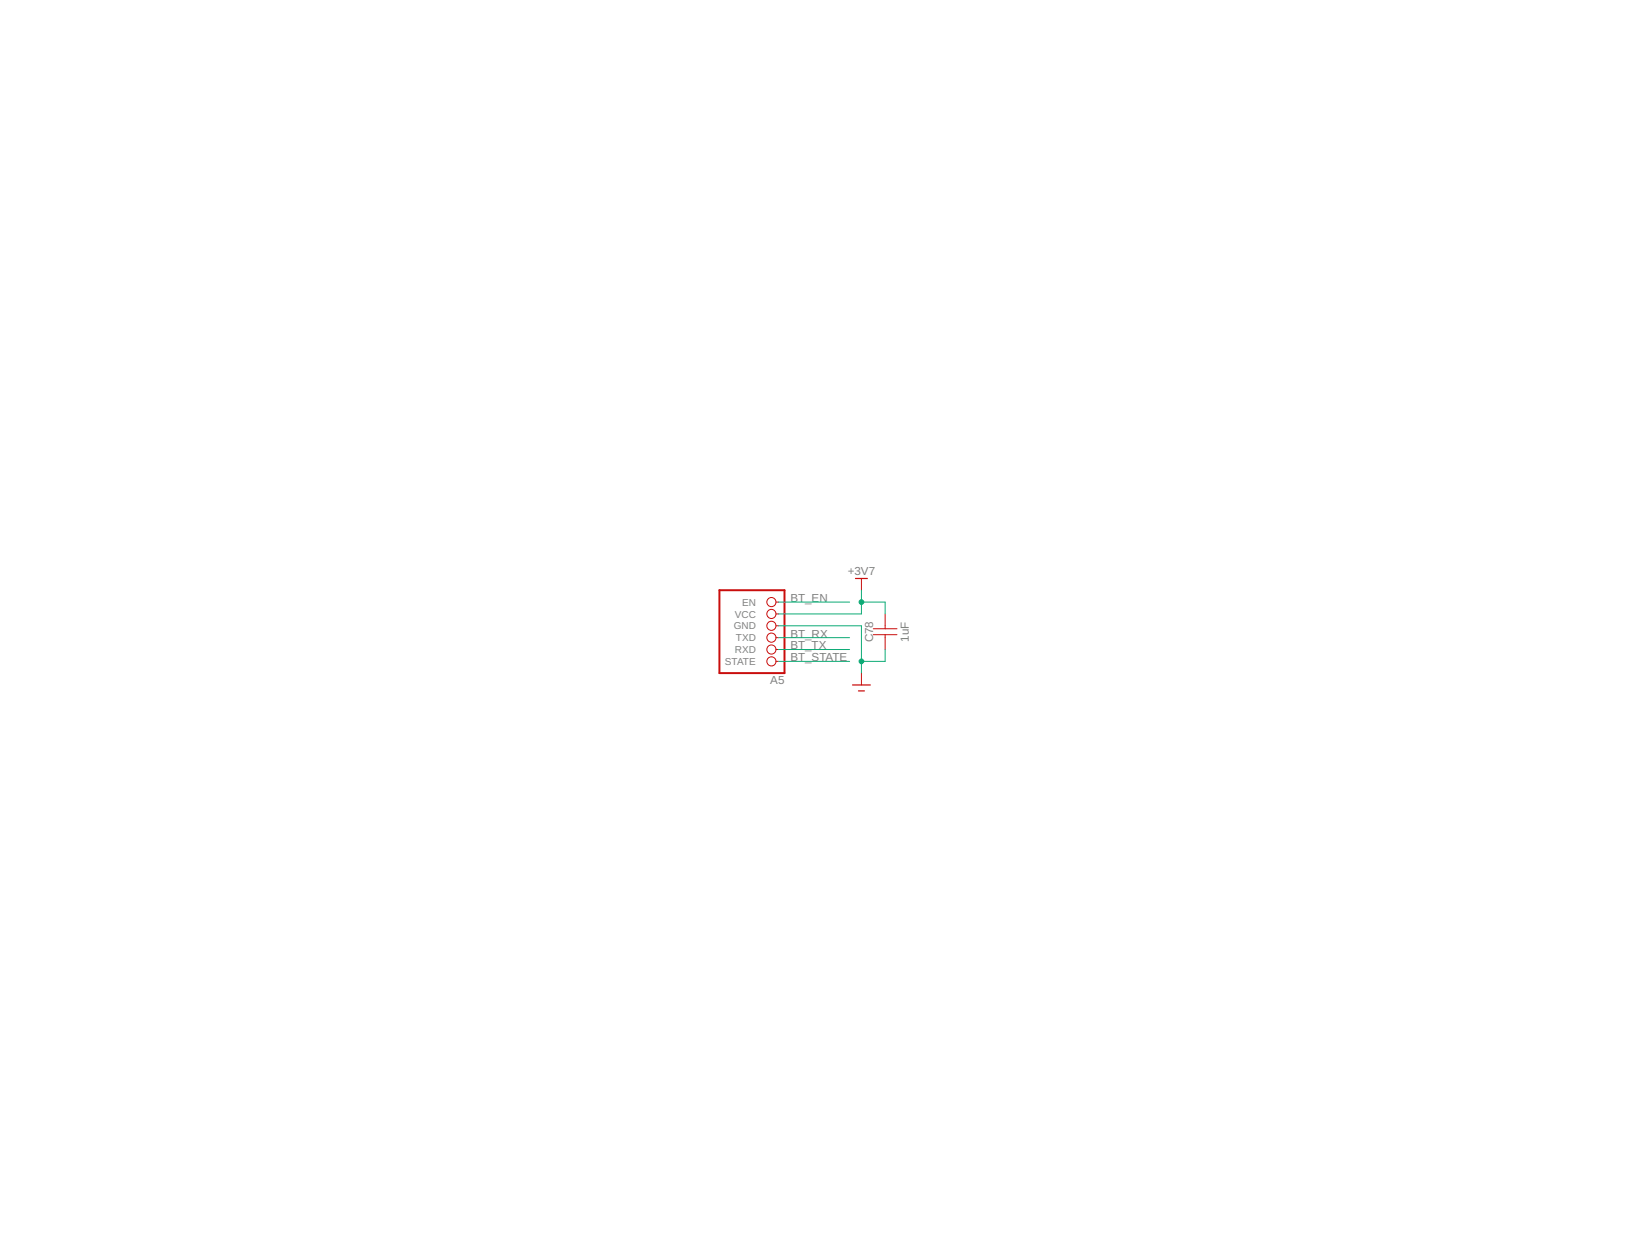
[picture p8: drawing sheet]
<svg xmlns="http://www.w3.org/2000/svg" width="279mm" height="216mm" viewBox="0 0 279 216" stroke-linecap="round" stroke-linejoin="round" font-family="sans-serif">
<path d="M123.3 101.1h11.2v14.2h-11.2z" fill="none" stroke="#c90d0c" stroke-width=".34"/>
<g fill="none" stroke="#c90d0c" stroke-width=".17">
<path d="M147.7 99.1v2M133 113.3h.5M133 111.3h.5M133 109.3h.5M133 107.2h.5M133 105.2h.5M133 103.2h.5M147.7 115.3v2.1M149.7 108.8h4.1M149.7 107.7h4.1M151.7 105.2v2.5M151.7 108.8v2.5"/>
<circle cx="132.2" cy="109.3" r=".78"/>
<circle cx="132.2" cy="107.2" r=".78"/>
<circle cx="132.2" cy="111.3" r=".78"/>
<circle cx="132.2" cy="105.2" r=".78"/>
<circle cx="132.2" cy="113.3" r=".78"/>
<circle cx="132.2" cy="103.2" r=".78"/>
</g>
<path d="M146.6 99.1h2.1M146.1 117.4h3.1M147.2 118.4h1" fill="none" stroke="#c90d0c" stroke-width=".21"/>
<path d="M133.5 109.3h12.1M133.5 111.3h12.1M133.5 113.3h12.1M133.5 103.2h12.1M133.5 107.2h14.2v8.1M147.7 103.2h4v2M147.7 101.1v4.1h-14.2M151.7 111.3v2h-4" fill="none" stroke="#0dab76" stroke-width=".17"/>
<g fill="#0dab76" stroke="#0dab76" stroke-width=".17">
<circle cx="147.7" cy="113.3" r=".4"/>
<circle cx="147.7" cy="103.2" r=".4"/>
</g>
<g font-size="2" fill="#808080">
<text x="145.3" y="98.5">+3V7</text>
<text x="135.5" y="103.2">BT_EN</text>
<text x="135.5" y="109.3">BT_RX</text>
<text x="135.5" y="111.3">BT_TX</text>
<text x="135.5" y="113.3">BT_STATE</text>
<text x="149.7" y="110.1" transform="rotate(-90 149.7 110.1)">C78</text>
<text x="155.8" y="109.9" transform="rotate(-90 155.8 109.9)">1uF</text>
<text x="132" y="117.3">A5</text>
</g>
<g font-size="1.7" fill="#808080">
<text x="125.8" y="107.8">GND</text>
<text x="126" y="105.8">VCC</text>
<text x="127.2" y="103.8">EN</text>
<text x="124.3" y="113.9">STATE</text>
<text x="126" y="111.9">RXD</text>
<text x="126.1" y="109.9">TXD</text>
</g>
</svg>
